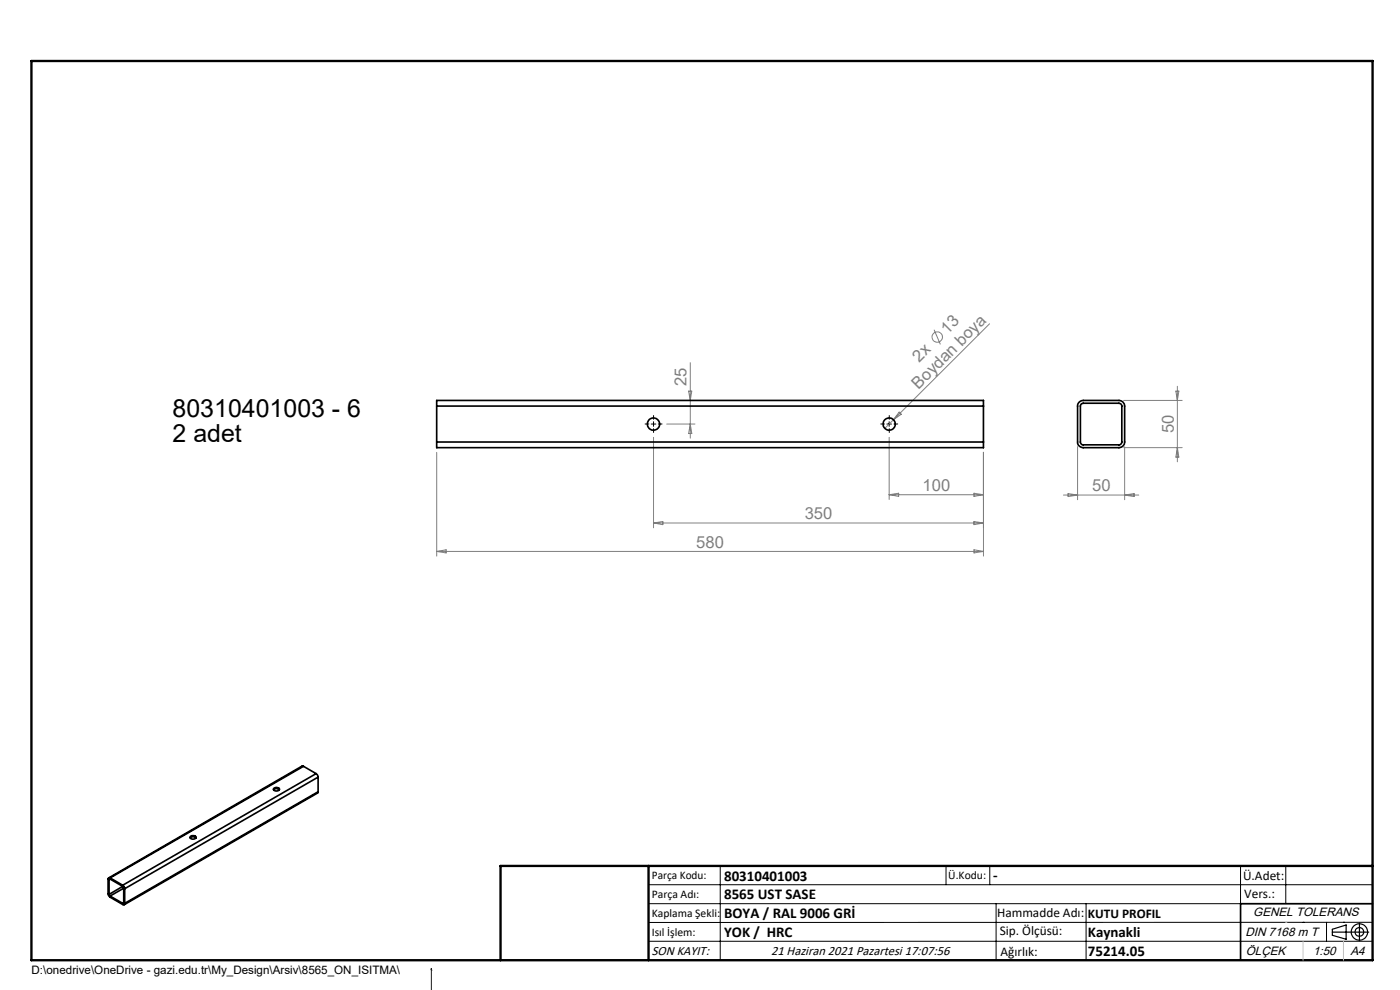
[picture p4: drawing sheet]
<svg xmlns="http://www.w3.org/2000/svg" width="297mm" height="210mm" viewBox="0 0 297 210" stroke-linecap="round" stroke-linejoin="round" font-family="sans-serif">
<g fill="none" stroke="#808080" stroke-width=".21">
<path d="M146.4 76.9v16M198.2 69.9l1.3 3.2M209.9 68.7l-20.4 20.3M92.6 95.9v22.1M138.6 92.8v19.2M141.4 89.9h6M146.1 83h.7l-.4 1.9zM146.4 89.9l.4 2.1h-.7zM188.6 92.8v13.2M189.5 89l-1.8 1.9M190.7 87.4l.5 .5-1.7 1.1zM208.6 95.9v22.1"/>
<path d="M228.6 94.7v11.3M238.4 84.9h12.4M238.4 95h12.4M238.6 94.7v11.3M249.4 83h.7l-.3 1.9zM249.8 81.9v16.1M249.8 95l.3 2h-.7zM92.6 117h116M92.6 117l2.1-.4v.7zM138.6 110.9h70M138.6 110.9l2-.3v.7zM188.6 104.9h20"/>
<path d="M188.6 104.9l2-.3v.7zM206.6 116.6l2 .4-2 .3zM206.6 104.6l2 .3-2 .4zM206.6 110.6l2 .3-2 .4zM225.6 105h16M226.6 104.7l2 .3-2 .3zM238.6 105l2-.3v.6z"/>
<circle cx="198.8" cy="71.5" r="1.11"/>
</g>
<g fill="none" stroke="#000" stroke-width=".25">
<path d="M282.6 197.7h7.8M282.6 197.1l3-.9v3l-3-.8zM288.4 195.8v3.8M106.2 203.7h185"/>
<circle cx="288.4" cy="197.7" r="1.74"/>
<circle cx="288.4" cy="197.7" r=".93"/>
</g>
<path d="M91.5 205.4v4.7M91.5 205.4l.1 .4-.2-.1z" fill="none" stroke="#00f" stroke-width=".21"/>
<path d="M137.7 89.9h-.8M138.7 88.9v-.8M138.7 90.9v.8M139.7 89.9h.8M187.7 89.9h-.8M188.7 88.9v-.8M188.7 90.9v.8M189.7 89.9h.8" fill="none" stroke="#000" stroke-width=".21" stroke-dasharray="15.2 1.3 1.3 1.3"/>
<g fill="none" stroke="#000" stroke-width=".21">
<path d="M138.1 89.9h1M138.6 89.5v.9M188.1 89.9h1M188.6 89.5v.9M137.6 187.7h153.6M137.6 191.7h153.6M137.6 199.7h153.6M152.8 183.7v20M200.7 183.7v4M210 183.7v4M211.3 191.7v12M230.4 191.7v12"/>
<path d="M263.2 183.7v20M272.8 183.7v8M276.4 195.6h.1M281.4 195.6v4.1M285 195.6h.1M291.2 195.6l-153.6 .1"/>
</g>
<path d="M291.2 191.7h-28v12" fill="none" stroke="#000" stroke-width=".35"/>
<path d="M6.7 12.9h284.5v190.8h-284.5zM137.6 183.7v20M291.2 183.7h-185v20" fill="none" stroke="#000" stroke-width=".5"/>
<path d="M276.4 199.7v4M285 199.7v4" fill="none" stroke="#c0c0c0" stroke-width=".21"/>
<path d="M272.8 195.6h.1" fill="none" stroke="#c0c0c0" stroke-width=".25"/>
<path d="M94 210.1h.2zM91.5 205.4l.1 .4-.2-.1z" fill="#00f"/>
<g fill="none" stroke="#000" stroke-width=".35">
<path d="M92.6 93.8v1.2h116v-1.2M92.6 86.1v-1.2h116v1.2M92.6 93.8h116M92.6 86.1h116M92.6 86.1v7.7M208.6 86.1v7.7M229 85.3l.8-.4h7.6a1.2 1.2 0 0 1 1.2 1.2v7.7a1.2 1.2 0 0 1-1.2 1.2h-7.6a1.2 1.2 0 0 1-1.2-1.2v-7.9zM229.4 85.6l8-.1a.6 .6 0 0 1 .6 .6v7.7a.6 .6 0 0 1-.6 .6h-7.6a.6 .6 0 0 1-.6-.6v-7.8zM40.3 177.5a.77 .77 0 0 1 1.3 .2 .7 .7 0 0 1-.7 .3 .7 .7 0 0 1-.6-.5zM40.4 177.8a.88 .88 0 0 1 1.2 0M58 167.5h.1a.9 .9 0 0 1 1.2 0M58.1 167.2a.78 .78 0 0 1 1.2 .3l-.1 .1a.66 .66 0 0 1-1.2-.3z"/>
<path d="M64.4 162.6l-.3-.1-41 23.7M64.4 162.6l-41 23.6M64.4 162.6l2.7 1.5M67.1 164.1l.2 .2 .2 .5M67.1 164.1l-41.1 23.7M67.5 167.9l-.1 .3-41 23.7M67.5 164.8l-41 23.7M67.5 167.9l-41 23.7M67.5 164.8v3.1M23.1 189.7l.3 .4M23.1 186.6v3.1M23.4 186.2h-.3l-.2 .2 .1 3.5 .4 .4 2.6 1.6a.25 .25 0 0 0 .3 0 .25 .25 0 0 0 .2-.3"/>
<path d="M23.4 186.5l-.3 .1M23.4 186.2l2.6 1.6M23.4 186.5l2.6 1.5M23.4 190.1l2.6 1.5M26 187.8l.4 .3 .1 .4M26 188l.2 .4M26 188l-2.9 1.7M26.2 191.5v.2l-.2-.1M26.2 188.4v3.1M26.2 191.5l-.2 .1M26.2 188.4l-2.8 1.7M26.5 188.5v3.1"/>
<circle cx="138.6" cy="89.9" r="1.31"/>
<circle cx="188.6" cy="89.9" r="1.3"/>
</g>
<g font-size="5.3">
<text x="36.6" y="88.5">80310401003 - 6</text>
<text x="36.6" y="93.8">2 adet</text>
</g>
<g font-size="3.5" fill="#808080">
<text x="201" y="71" transform="rotate(-45 201 71)">13</text>
<text x="195" y="77" transform="rotate(-45 195 77)">2x</text>
<text x="145.6" y="81.8" transform="rotate(-90 145.6 81.8)">25</text>
<text x="194.9" y="82.7" transform="rotate(-45 194.9 82.7)">Boydan boya</text>
<text x="249" y="91.8" transform="rotate(-90 249 91.8)">50</text>
<text x="195.7" y="104.1">100</text>
<text x="231.7" y="104.2">50</text>
<text x="170.7" y="110.1">350</text>
<text x="147.7" y="116.1">580</text>
</g>
<g font-size="3.2">
<text x="153.6" y="186.8">80310401003</text>
<text x="153.6" y="190.8">8565 UST SASE</text>
<text x="210.7" y="186.6">-</text>
<text x="153.6" y="194.8">BOYA / RAL 9006 GRİ</text>
<text x="153.6" y="198.8">YOK / HRC</text>
<text x="230.8" y="198.7">Kaynakli</text>
<text x="230.8" y="202.8">75214.05</text>
</g>
<g font-size="2.8">
<text x="263.7" y="186.7">Ü.Adet:</text>
<text x="263.9" y="190.5">Vers.:</text>
<text x="211.5" y="194.5">Hammadde Adı:</text>
<text x="230.8" y="194.7">KUTU PROFIL</text>
<text x="138.3" y="202.6">SON KAYIT:</text>
<text x="163.6" y="202.6">21 Haziran 2021 Pazartesi 17:07:56</text>
<text x="212.1" y="198.4">Sip. Ölçüsü:</text>
<text x="212.2" y="202.7">Ağırlık:</text>
</g>
<g font-size="2.6">
<text x="265.9" y="194.4">GENEL TOLERANS</text>
<text x="264.2" y="198.5">DIN 7168 m T</text>
<text x="264.3" y="202.6">ÖLÇEK</text>
<text x="278.5" y="202.6">1:50</text>
<text x="286.5" y="202.6">A4</text>
</g>
<g font-size="2.5">
<text x="138.3" y="186.4">Parça Kodu:</text>
<text x="138.3" y="190.5">Parça Adı:</text>
<text x="201.2" y="186.5">Ü.Kodu:</text>
<text x="138.3" y="194.5">Kaplama Şekli:</text>
<text x="138.3" y="198.6">Isıl İşlem:</text>
<text x="6.7" y="206.7">D:\onedrive\OneDrive - gazi.edu.tr\My_Design\Arsiv\8565_ON_ISITMA\</text>
</g>
</svg>
